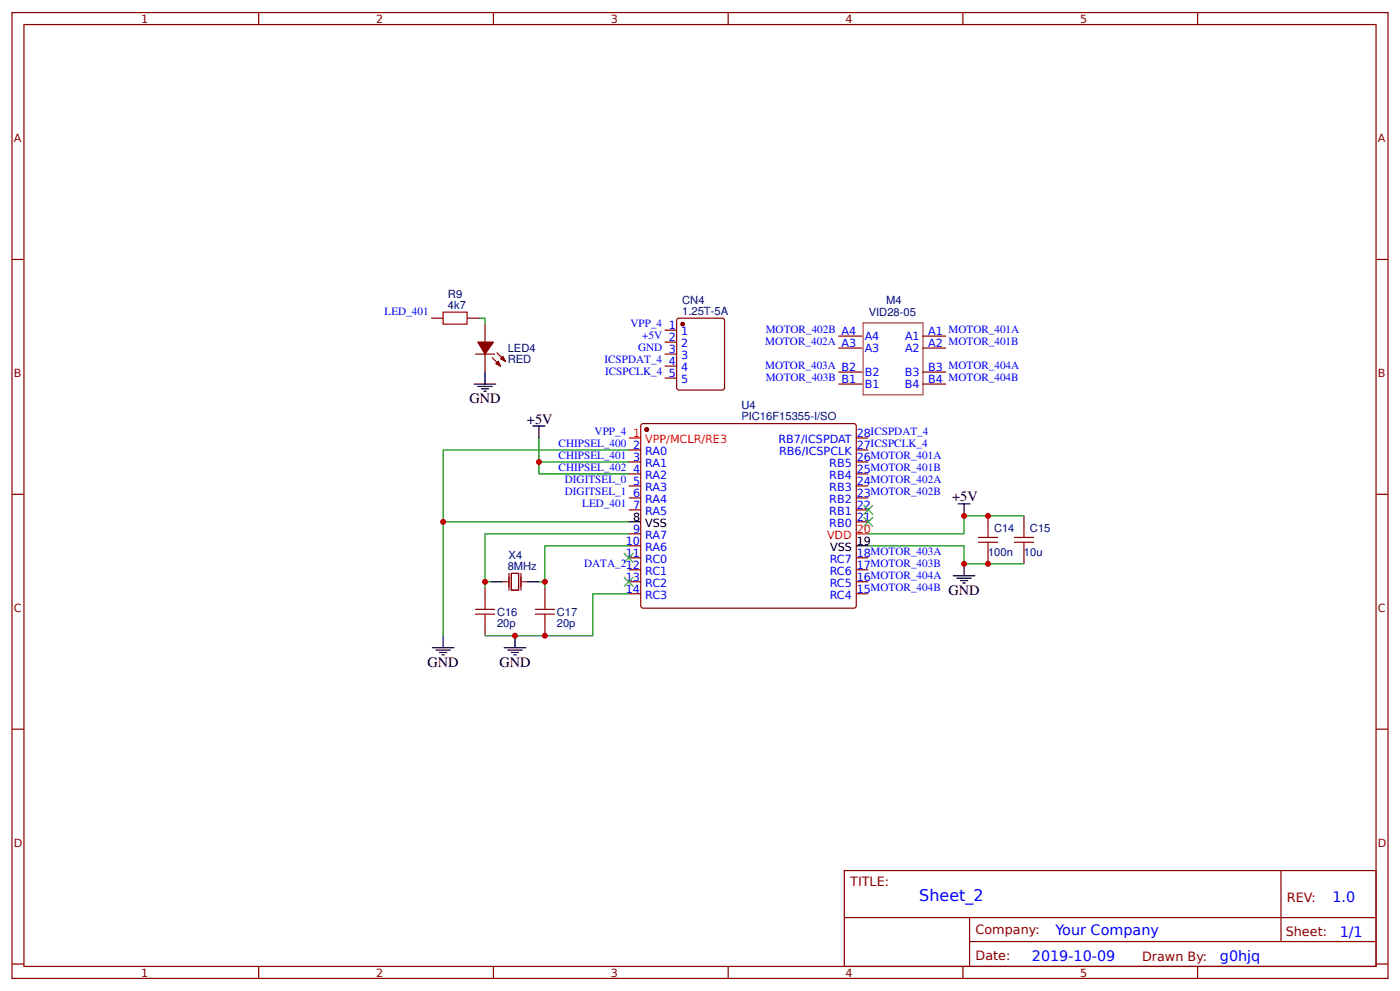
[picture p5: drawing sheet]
<svg xmlns="http://www.w3.org/2000/svg" width="309mm" height="219mm" viewBox="0 0 309 219" stroke-linecap="round" stroke-linejoin="round" font-family="sans-serif">
<g fill="none" stroke="#800" stroke-width=".26">
<path d="M2.6 2.8h304.1v213.2h-304.1zM5.3 5.4h298.7v208h-298.7zM57.1 2.8v2.6M109 2.8v2.6M160.9 2.8v2.6M212.7 2.8v2.6M264.6 2.8v2.6M2.6 57.3h2.7M304 57.3h2.7M95.2 70.2h2.7M103.2 70.2h2.6M105 78.2h4.3"/>
<path d="M107.2 71.6v3.9M107.2 78.2v4M108.7 79l1.9 1.8M109.8 77.9l1.9 1.9M146.8 72.9h2.7M146.8 75.5h2.7M146.8 78.2h2.7M149.8 70.3l9.7-.1 .5 .3 .1 15.1-.3 .4-9.8 .1-.4-.2-.1-15.1zM185.2 74.2h5.3M185.2 76.9h5.3M203.7 74.2h5.3M203.7 76.9h5.3"/>
<path d="M138.9 99.4h2.7M141.8 93.6h47.1l.3 .5-.1 39.9-.5 .3-46.8-.1-.2-.5v-39.6zM146.8 80.8h2.7M146.8 83.5h2.7M185.2 82.2h5.3M185.2 84.8h5.3M189.2 99.4h2.6M189.2 96.7h2.6M203.7 82.2h5.3M203.7 84.8h5.3M2.6 109.1h2.7M138.9 102h2.7"/>
<path d="M138.9 104.6h2.7M138.9 107.3h2.7M138.9 109.9h2.7M138.9 112.6h2.7M138.9 117.9h2.7M189.2 102h2.6M189.2 104.6h2.6M189.2 107.3h2.6M189.2 109.9h2.6M189.2 112.6h2.6M189.2 115.2h2.6M218.3 113.9v2.6"/>
<path d="M226.2 113.9v2.6M304 109.1h2.7M107.2 129.8v2.6M107.2 137.7v2.7M120.4 129.8v2.6M120.4 137.7v2.7M138.9 120.5h2.7M138.9 123.2h2.7M138.9 125.8h2.7M138.9 128.5h2.7M138.9 131.1h2.7M189.2 123.2h2.6"/>
<path d="M189.2 125.8h2.6M189.2 128.5h2.6M189.2 131.1h2.6M218.3 121.8v2.7M226.2 121.8v2.7M2.6 161h2.7M304 161h2.7M186.5 192.2h117.5v21.2h-117.5zM283 192.2v15.7M2.6 212.9h2.7M57.1 213.4v2.6M109 213.4v2.6"/>
<path d="M160.9 213.4v2.6M186.6 202.6h117.3M212.7 213.4v2.6M214.2 207.9h89.7M214.2 202.6v10.6M264.6 213.4v2.6M304 212.9h2.7"/>
</g>
<path d="M105.8 70.2h1.4v1.4M119.1 96.7v5.3h19.8M138.9 99.4h-41v15.8M119.1 102v2.6h19.8M138.9 117.9h-31.7v11.9M138.9 115.2h-41v25.2M226.2 113.9h-13.2v4h-21.2M107.2 128.5h1.3M119.1 128.5h1.3M138.9 120.5h-18.5v9.3M138.9 131.1h-7.9v9.3h-23.8M191.8 120.5h21.2v4h13.2" fill="none" stroke="#080" stroke-width=".26"/>
<g fill="#800" stroke="#800" stroke-width=".26">
<path d="M109.5 80.3l.6-.5 .5 1z"/>
<path d="M110.6 79.2l.5-.5 .6 1.1z"/>
<path d="M105.6 75.5h3.4l-1.8 2.7z"/>
<circle cx="142.9" cy="94.9" r=".4"/>
<circle cx="150.8" cy="71.6" r=".4"/>
</g>
<path d="M138.9 96.7h2.7M189.2 117.9h2.6" fill="none" stroke="#f00" stroke-width=".26"/>
<g fill="none" stroke="#000" stroke-width=".26">
<path d="M104.8 84.8h4.7M105.6 85.3h3.1M106.4 85.9h1.5M106.9 86.4h.5M107.2 82.2v2.6M117.7 94.1h2.7M119.1 94.1v2.6M138.9 115.2h2.7M211.7 111.3h2.6M213 111.3v2.6M108.5 128.5h2.6M116.4 128.5h2.7"/>
<path d="M189.2 120.5h2.6M210.6 127.1h4.8M211.4 127.7h3.2M212.2 128.2h1.6M212.7 128.7h.6M213 124.5v2.6M95.5 143h4.8M96.3 143.5h3.2M97.1 144.1h1.6M97.6 144.6h.6M97.9 140.4v2.6M111.4 143h4.8"/>
<path d="M112.2 143.5h3.2M113 144.1h1.6M113.5 144.6h.5M113.8 140.4v2.6"/>
</g>
<path d="M111.1 128.5h1.1M112.4 126.6v3.7M113 126.6h1.6v3.7h-1.6zM115.1 126.6v3.7M115.4 128.5h1" fill="none" stroke="#801" stroke-width=".26"/>
<g fill="none" stroke="#a00000" stroke-width=".26">
<path d="M97.9 68.9h5.3v2.7h-5.3zM216.2 119.7h4.2M216.2 118.7h4.2M218.3 116.5v2.2M218.3 119.7v2.1M224.1 119.7h4.2M224.1 118.7h4.2M226.2 116.5v2.2M226.2 119.7v2.1M105 135.6h4.3M105 134.5h4.3M107.2 132.4v2.1"/>
<path d="M107.2 135.6v2.1M118.3 135.6h4.2M118.3 134.5h4.2M120.4 132.4v2.1M120.4 135.6v2.1"/>
</g>
<g fill="#000" stroke="#3c3" stroke-width=".26">
<path d="M190.8 114.2l2.1 2.1zM192.9 114.2l-2.1 2.1z"/>
<path d="M190.8 111.5l2.1 2.1zM192.9 111.5l-2.1 2.1z"/>
<path d="M137.8 122.1l2.2 2.1zM140 122.1l-2.2 2.1z"/>
<path d="M137.8 127.4l2.2 2.1zM140 127.4l-2.2 2.1z"/>
</g>
<path d="M190.7 71.3h13.2v15.9h-13.2z" fill="none" stroke="#a54b4b" stroke-width=".26"/>
<g fill="#c00">
<circle cx="119.1" cy="102" r=".66"/>
<circle cx="120.4" cy="140.4" r=".66"/>
<circle cx="218.3" cy="124.5" r=".66"/>
<circle cx="213" cy="124.5" r=".66"/>
<circle cx="113.8" cy="140.4" r=".66"/>
<circle cx="120.4" cy="128.5" r=".66"/>
<circle cx="107.2" cy="128.5" r=".66"/>
<circle cx="97.9" cy="115.2" r=".66"/>
<circle cx="213" cy="113.9" r=".66"/>
<circle cx="218.3" cy="113.9" r=".66"/>
</g>
<text font-size="3.5" fill="#00f" x="203.1" y="199">Sheet_2</text>
<g font-size="3.2">
<text x="103.7" y="89">GND</text>
<text x="116.4" y="93.5">+5V</text>
<text x="210.3" y="110.7">+5V</text>
<text x="209.5" y="131.4">GND</text>
<text x="94.5" y="147.2">GND</text>
<text x="110.3" y="147.2">GND</text>
</g>
<g font-size="3.2" fill="#00f">
<text x="294.4" y="199.2">1.0</text>
<text x="233.2" y="206.3">Your Company</text>
<text x="296" y="206.9">1/1</text>
<text x="228" y="212.2">2019-10-09</text>
<text x="269.5" y="212.1">g0hjq</text>
</g>
<g font-size="2.8" fill="#800">
<text x="187.9" y="195.7">TITLE:</text>
<text x="284.3" y="199.2">REV:</text>
<text x="215.5" y="206.3">Company:</text>
<text x="284.1" y="206.8">Sheet:</text>
<text x="215.5" y="212.1">Date:</text>
<text x="252.3" y="212.1">Drawn By:</text>
</g>
<g font-size="2.5" fill="#800">
<text x="31.2" y="5">1</text>
<text x="83.1" y="5">2</text>
<text x="134.9" y="5">3</text>
<text x="186.8" y="5">4</text>
<text x="238.7" y="5">5</text>
<text x="3" y="31.4">A</text>
<text x="304.4" y="31.4">A</text>
<text x="3" y="83.2">B</text>
<text x="304.4" y="83.2">B</text>
<text x="3" y="135.1">C</text>
<text x="304.4" y="135.1">C</text>
<text x="3" y="186.9">D</text>
<text x="304.4" y="186.9">D</text>
<text x="31.2" y="215.6">1</text>
<text x="83.1" y="215.6">2</text>
<text x="134.9" y="215.6">3</text>
<text x="186.8" y="215.6">4</text>
<text x="238.7" y="215.6">5</text>
</g>
<g font-size="2.5" fill="#000080">
<text x="99" y="65.7">R9</text>
<text x="99" y="68.1">4k7</text>
<text x="150.7" y="69.5">1.25T-5A</text>
<text x="150.7" y="67">CN4</text>
<text x="191.9" y="69.9">VID28-05</text>
<text x="195.8" y="67.2">M4</text>
<text x="112.2" y="77.7">LED4</text>
<text x="112.2" y="80.1">RED</text>
<text x="163.8" y="92.7">PIC16F15355-I/SO</text>
<text x="163.8" y="90.4">U4</text>
<text x="219.6" y="117.5">C14</text>
<text x="227.5" y="117.5">C15</text>
<text x="112.2" y="125.8">8MHz</text>
<text x="112.4" y="123.4">X4</text>
<text x="218.3" y="122.8">100n</text>
<text x="226.2" y="122.8">10u</text>
<text x="109.8" y="135.9">C16</text>
<text x="123" y="135.9">C17</text>
<text x="109.8" y="138.3">20p</text>
<text x="123" y="138.3">20p</text>
</g>
<g font-size="2.5" fill="#00f">
<text x="85" y="69.6">LED_401</text>
<text x="139.3" y="72.2">VPP_4</text>
<text x="141" y="77.5">GND 3</text>
<text x="141.9" y="74.9">+5V 2</text>
<text x="147.8" y="72.6">1</text>
<text x="150.5" y="74">1</text>
<text x="150.5" y="76.6">2</text>
<text x="169" y="76.2">MOTOR_402A A3</text>
<text x="169.2" y="73.6">MOTOR_402B A4</text>
<text x="191" y="75">A4</text>
<text x="191" y="77.7">A3</text>
<text x="199.9" y="75">A1</text>
<text x="199.9" y="77.7">A2</text>
<text x="205.1" y="74">A1 MOTOR_401A</text>
<text x="205.1" y="76.6">A2 MOTOR_401B</text>
<text x="133.5" y="80.2">ICSPDAT_4</text>
<text x="133.7" y="82.8">ICSPCLK_4</text>
<text x="147.8" y="80.6">4</text>
<text x="147.8" y="83.2">5</text>
<text x="150.5" y="79.2">3</text>
<text x="150.5" y="81.9">4</text>
<text x="169" y="81.5">MOTOR_403A B2</text>
<text x="191" y="82.9">B2</text>
<text x="199.9" y="82.9">B3</text>
<text x="205.1" y="81.9">B3 MOTOR_404A</text>
<text x="150.5" y="84.5">5</text>
<text x="169.2" y="84.1">MOTOR_403B B1</text>
<text x="191" y="85.6">B1</text>
<text x="199.9" y="85.6">B4</text>
<text x="205.1" y="84.5">B4 MOTOR_404B</text>
<text x="123.4" y="98.7">CHIPSEL_400</text>
<text x="123.4" y="101.3">CHIPSEL_401</text>
<text x="131.4" y="96">VPP_4</text>
<text x="139.8" y="99.1">2</text>
<text x="139.8" y="101.7">3</text>
<text x="142.5" y="100.4">RA0</text>
<text x="172" y="97.8">RB7/ICSPDAT</text>
<text x="172.1" y="100.4">RB6/ICSPCLK</text>
<text x="189.3" y="101.7">26MOTOR_401A</text>
<text x="189.3" y="99.1">27ICSPCLK_4</text>
<text x="189.3" y="96.4">28ICSPDAT_4</text>
<text x="123.4" y="104">CHIPSEL_402</text>
<text x="124.8" y="106.6">DIGITSEL_0</text>
<text x="139.8" y="104.4">4</text>
<text x="139.8" y="107">5</text>
<text x="142.5" y="103.1">RA1</text>
<text x="142.5" y="105.7">RA2</text>
<text x="183.2" y="105.7">RB4</text>
<text x="183.2" y="103.1">RB5</text>
<text x="189.3" y="107">24MOTOR_402A</text>
<text x="189.3" y="104.4">25MOTOR_401B</text>
<text x="124.8" y="109.3">DIGITSEL_1</text>
<text x="128.6" y="111.9">LED_401</text>
<text x="139.8" y="109.7">6</text>
<text x="139.8" y="112.3">7</text>
<text x="142.5" y="108.3">RA3</text>
<text x="142.5" y="111">RA4</text>
<text x="142.5" y="113.6">RA5</text>
<text x="183.2" y="113.6">RB1</text>
<text x="183.2" y="111">RB2</text>
<text x="183.2" y="108.3">RB3</text>
<text x="189.3" y="112.3">22</text>
<text x="189.3" y="109.7">23MOTOR_402B</text>
<text x="139.8" y="117.6">9</text>
<text x="142.5" y="118.9">RA7</text>
<text x="183.2" y="116.3">RB0</text>
<text x="189.3" y="115">21</text>
<text x="129" y="125.1">DATA_212</text>
<text x="138.3" y="120.3">10</text>
<text x="138.3" y="122.9">11</text>
<text x="142.5" y="121.6">RA6</text>
<text x="142.5" y="124.2">RC0</text>
<text x="183.3" y="124.2">RC7</text>
<text x="189.3" y="125.5">17MOTOR_403B</text>
<text x="189.3" y="122.9">18MOTOR_403A</text>
<text x="138.3" y="128.2">13</text>
<text x="138.3" y="130.8">14</text>
<text x="142.5" y="126.9">RC1</text>
<text x="142.5" y="129.5">RC2</text>
<text x="183.3" y="129.5">RC5</text>
<text x="183.3" y="126.9">RC6</text>
<text x="189.3" y="130.8">15MOTOR_404B</text>
<text x="189.3" y="128.2">16MOTOR_404A</text>
<text x="142.5" y="132.2">RC3</text>
<text x="183.3" y="132.2">RC4</text>
</g>
<g font-size="2.5" fill="#f00">
<text x="139.8" y="96.4">1</text>
<text x="142.5" y="97.8">VPP/MCLR/RE3</text>
<text x="182.7" y="118.9">VDD</text>
<text x="189.3" y="117.6">20</text>
</g>
<g font-size="2.5">
<text x="139.8" y="115">8</text>
<text x="142.5" y="116.3">VSS</text>
<text x="183.4" y="121.6">VSS</text>
<text x="189.3" y="120.3">19</text>
</g>
</svg>
